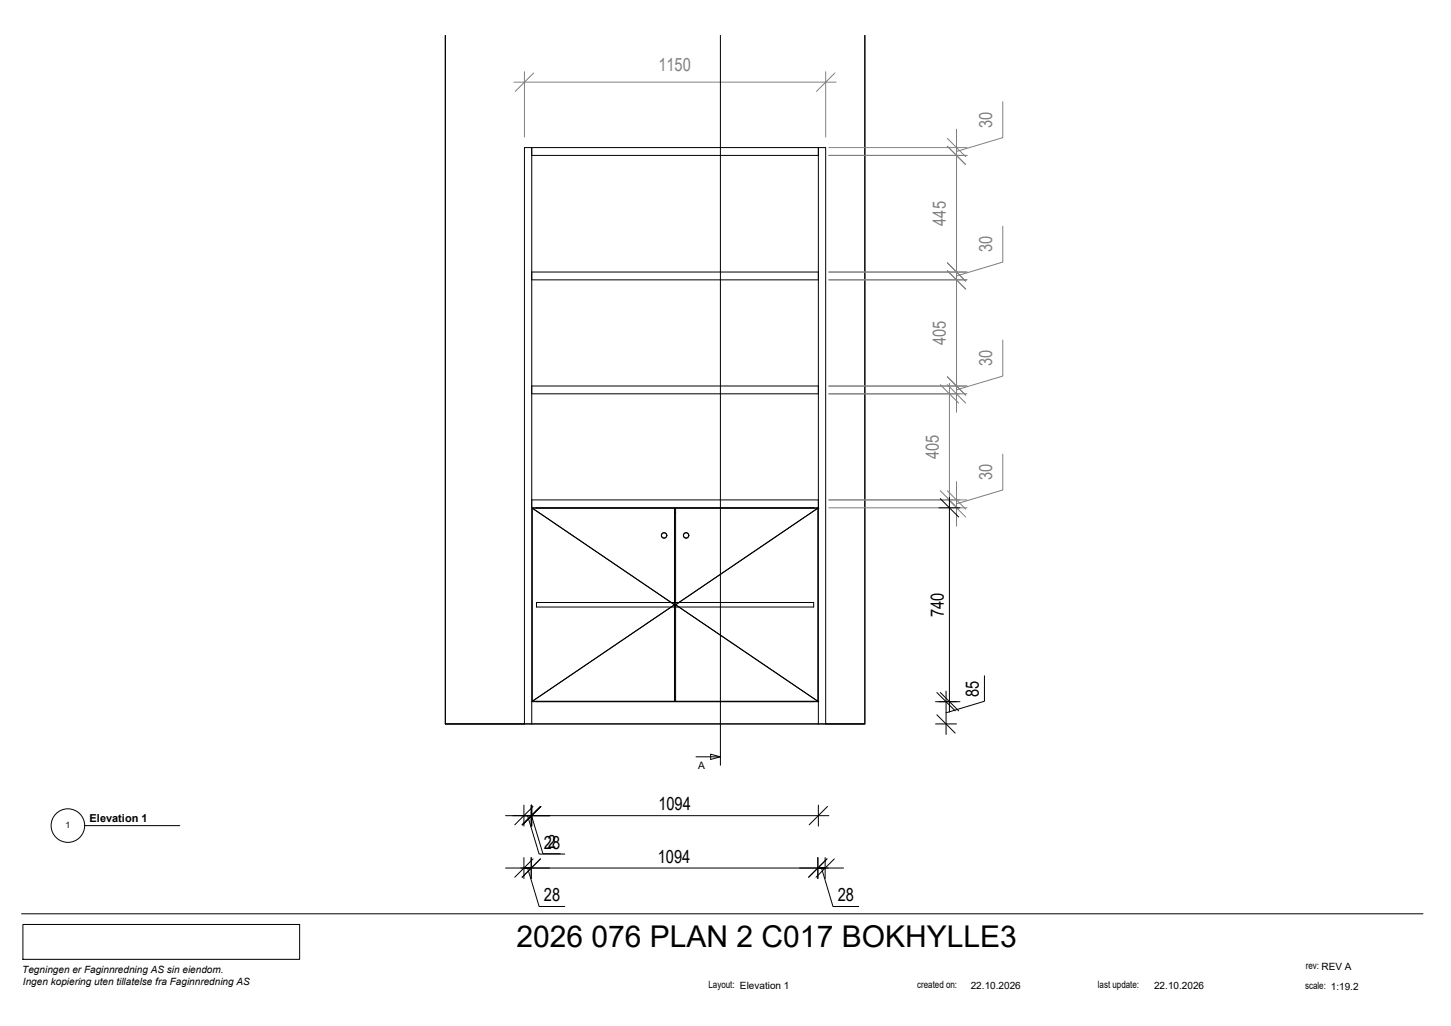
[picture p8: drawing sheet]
<svg xmlns="http://www.w3.org/2000/svg" width="420mm" height="297mm" viewBox="0 0 420 297" stroke-linecap="round" stroke-linejoin="round" font-family="sans-serif">
<!-- layer: IMOS_SECTION_BACK_COLOR -->
<path d="M129 10.2v199.4h121.4v-199.4" fill="none" stroke="#000" stroke-width=".29"/>
<!-- layer: IMOS_SECTION_2DSYMBOL -->
<path d="M154.1 147.1h.1M154.1 147.1l41.2 28M236.8 147.1h.1M236.8 147.1l-41.2 28M195.3 175.1h.1M195.3 175.1l-41.2 27.9M195.6 175.1h.1M195.6 175.1l41.2 27.9M154.1 203h.1M201.5 219.1h7.1M236.8 203h.1" fill="none" stroke="#000" stroke-width=".29"/>
<!-- layer: IMOS_SECTION_BACK_HIDDEN -->
<path d="M155.3 174.4h80.3v1.3h-80.3z" fill="none" stroke="#000" stroke-width=".29"/>
<!-- layer: IMOS_SECTION_BACK -->
<g fill="none" stroke="#000" stroke-width=".29">
<path d="M129 10.2v199.4h121.4v-199.4M154 42.7v166.9M154 45h83M237 42.7v166.9M154 78.8h83M154 81h83M154 114h83M154 111.8h83M154 147h83M154 144.7h83M154.1 147.1h41.2v55.9h-41.2zM155.3 147v.1"/>
<path d="M195.3 148.4h.3M195.6 147.1h41.2v55.9h-41.2zM235.6 147v.1M195.3 175.7h.3M195.3 174.4h.3M151.9 209.6v-166.9h87.2v166.9M154 203.2h83M155.3 203v.2M195.3 201.8h.3M235.6 203v.2"/>
<circle cx="192.3" cy="155" r=".79"/>
<circle cx="192.3" cy="155" r=".75"/>
<circle cx="198.7" cy="155" r=".79"/>
<circle cx="198.7" cy="155" r=".75"/>
</g>
<!-- layer: imosSectView.1 -->
<g fill="none" stroke="#000" stroke-width=".29">
<path d="M208.6 10.2v211.4M205.8 218.3l2.8 .8-2.8 .8zM24.5 239h27.6"/>
<circle cx="19.7" cy="239" r="4.9"/>
</g>
<!-- layer: imosSectView.1.ManualDims -->
<g fill="none" stroke="#808080" stroke-width=".29">
<path d="M148.8 23.8h93.3M151.9 20.8v18.9M154.5 21.1l-5.3 5.4M239.1 20.8v18.9M241.8 21.1l-5.4 5.4M277 37.4v81.9M290.4 29.4v10.4l-13.4 4.1M240 45h40M240 42.7h40M274.3 42.3l5.3 5.4M274.3 40.1l5.3 5.3M277 42.7v2.3v-2.3"/>
<path d="M240 78.8h40M274.3 78.4l5.3 5.3M274.3 76.1l5.3 5.3M277 78.8v2.2v-2.2M290.4 65.5v10.4l-13.4 4M240 81h40M290.4 98.5v10.4l-13.4 4M240 114h40M240 111.8h40M272.3 111.4l5.3 5.3M274.3 109.1l5.3 5.3M274.3 111.4l5.3 5.3"/>
<path d="M274.9 111v36.8M277 111.8v2.2v-2.2M277 139.4v5.3M290.4 131.5v10.4l-13.4 4M240 147h40M240 144.7h40M272.3 142.1l5.3 5.3M274.3 144.4l5.3 5.3M274.3 142.1l5.3 5.3M277 147v-2.3v2.3M277 147v5.3"/>
</g>
<!-- layer: imosSectView.1.AutoDims -->
<g fill="none" stroke="#000" stroke-width=".29">
<path d="M271.9 147h6.1M272.3 144.4l5.3 5.3M274.9 144v62.2M285.1 195.6v7.4l-11.2 3.4M270.9 209.6h6.1M270.9 203.2h7.1M271.3 206.9l5.3 5.4M271.3 200.5l5.3 5.3M272.3 200.5l5.3 5.3M273.9 200.1v12.5M146.4 236.1h93.6M151.7 236.1h2.1h-2.1"/>
<path d="M151.7 233.1v6.1M152.8 236.1l3.3 11.2h7.4M153.8 236.1h.2h-.2M153.8 233.1v6.1M153.9 236.1l3.3 11.1h5M154 233.1v6.1M154.4 233.5l-5.3 5.3M156.5 233.5l-5.3 5.3M156.6 233.5l-5.3 5.3M237 233.1v6.1M239.6 233.5l-5.3 5.3M146.4 251.3h97.8"/>
<path d="M151.7 251.3h2.1h-2.1M151.7 248.3v6.1M152.8 251.3l3.3 11.1h7.4M153.8 248.3v6.1M154.4 248.7l-5.3 5.3M156.5 248.7l-5.3 5.3M236.8 251.3h2.1h-2.1M236.8 248.3v6.1M237.9 251.3l3.3 11.1h7.5M238.9 248.3v6.1M239.5 248.7l-5.3 5.3M241.6 248.7l-5.3 5.3"/>
</g>
<!-- layer: 0 -->
<path d="M6.2 264.6h405.9M6.6 267.6h80.2v10.1h-80.2z" fill="none" stroke="#000" stroke-width=".29"/>
<text font-size="8.7" x="149.5" y="274.2">2026 076 PLAN 2 C017 BOKHYLLE3</text>
<g font-size="5.3" fill="#808080">
<text x="190.6" y="20.7">1150</text>
<text x="287.3" y="37" transform="rotate(-90 287.3 37)">30</text>
<text x="273.9" y="65.4" transform="rotate(-90 273.9 65.4)">445</text>
<text x="287.3" y="73" transform="rotate(-90 287.3 73)">30</text>
<text x="273.9" y="99.9" transform="rotate(-90 273.9 99.9)">405</text>
<text x="287.3" y="106" transform="rotate(-90 287.3 106)">30</text>
<text x="271.8" y="132.9" transform="rotate(-90 271.8 132.9)">405</text>
<text x="287.3" y="139" transform="rotate(-90 287.3 139)">30</text>
</g>
<g font-size="5.3">
<text x="273.3" y="178.6" transform="rotate(-90 273.3 178.6)">740</text>
<text x="283.5" y="201.7" transform="rotate(-90 283.5 201.7)">85</text>
<text x="190.6" y="234.6">1094</text>
<text x="157.5" y="245.7">28</text>
<text x="158.6" y="245.6">2</text>
<text x="190.5" y="249.7">1094</text>
<text x="157.5" y="260.9">28</text>
<text x="242.6" y="260.9">28</text>
</g>
<text font-size="3.2" x="26" y="238">Elevation 1</text>
<text font-size="3" x="202.1" y="222.7">A</text>
<g font-size="2.9">
<text x="6.5" y="281.6">Tegningen er Faginnredning AS sin eiendom.</text>
<text x="378.1" y="280.5">rev: REV A</text>
<text x="6.7" y="285.1">Ingen kopiering uten tillatelse fra Faginnredning AS</text>
<text x="205.2" y="286.1">Layout: Elevation 1</text>
<text x="265.6" y="286.1">created on:</text>
<text x="281.1" y="286.2">22.10.2026</text>
<text x="317.9" y="286.2">last update:</text>
<text x="334.2" y="286.4">22.10.2026</text>
<text x="377.9" y="286.4">scale: 1:19.2</text>
</g>
<text font-size="2.5" x="19" y="239.8">1</text>
</svg>
